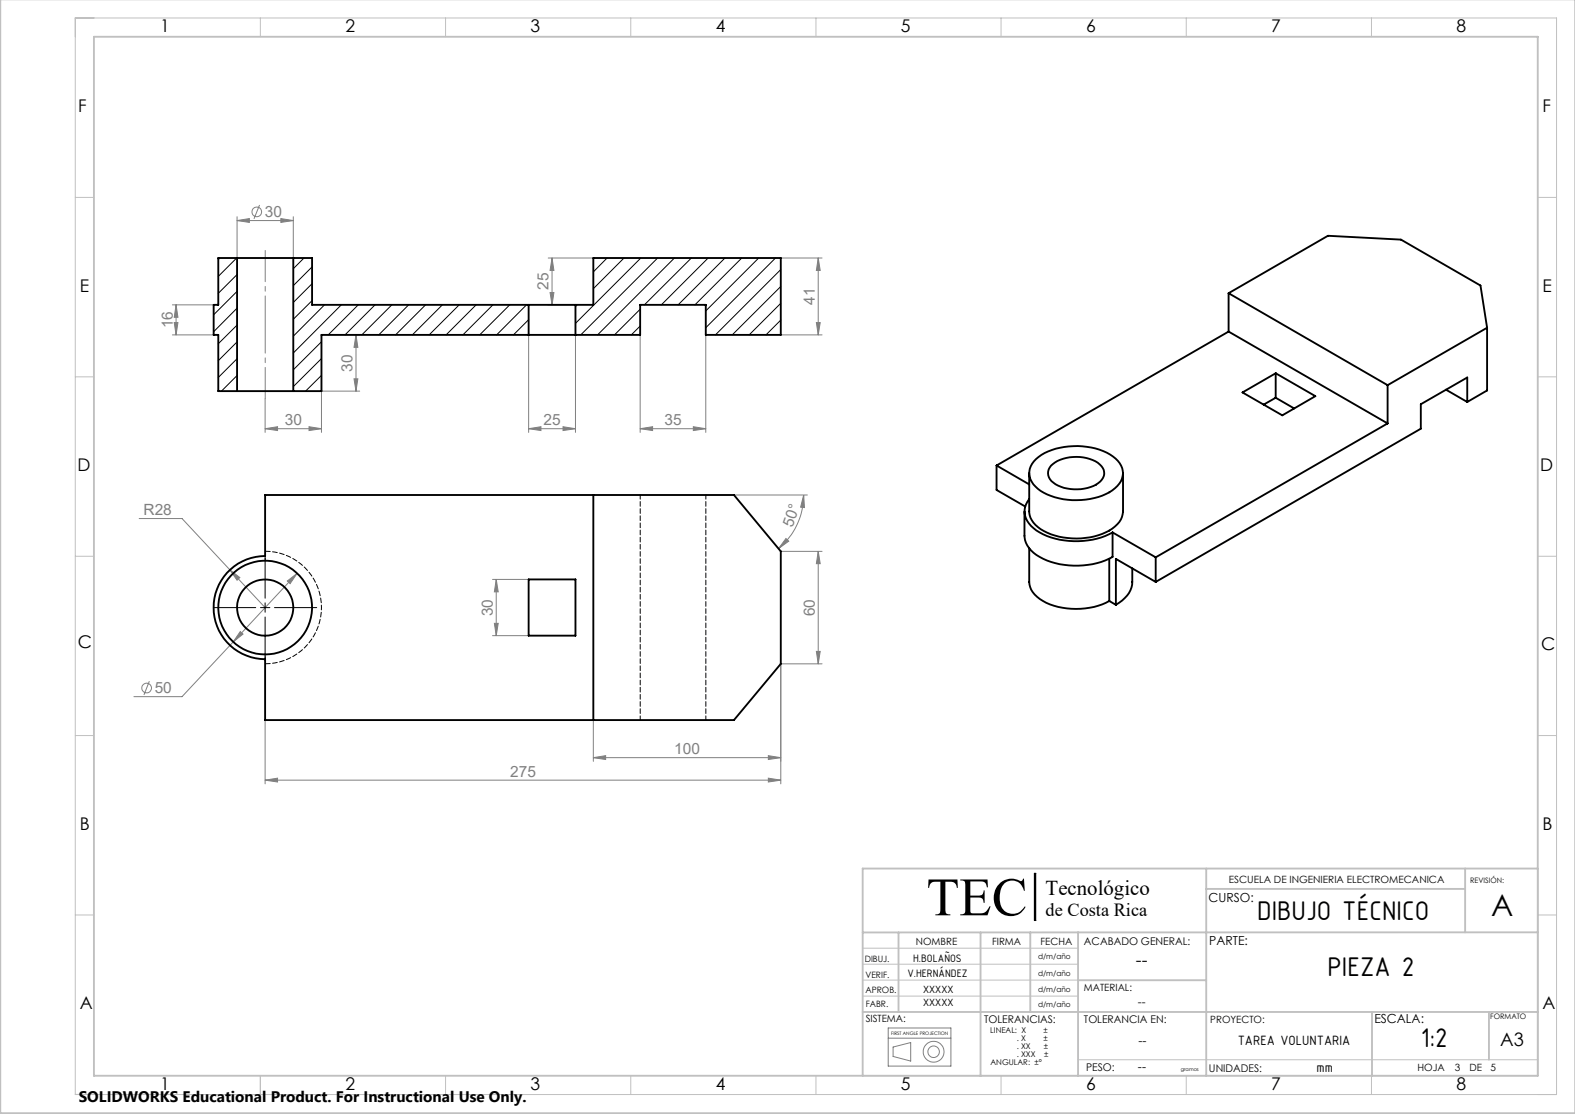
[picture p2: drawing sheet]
<svg xmlns="http://www.w3.org/2000/svg" width="420mm" height="297mm" viewBox="0 0 420 297" stroke-linecap="round" stroke-linejoin="round" font-family="sans-serif">
<g fill="none" stroke="#c0c0c0" stroke-width=".27">
<path d="M20.1 4.8h395v287h-395zM69.4 4.8v5M118.8 4.8v5M168.2 4.8v5M217.6 4.8v5M266.9 4.8v5M316.3 4.8v5M365.7 4.8v5M20.1 52.6h4.9M410.1 52.6h5M20.1 100.5h4.9M410.1 100.5h5"/>
<path d="M20.1 148.3h4.9M410.1 148.3h5M20.1 196.1h4.9M410.1 196.1h5M230 231.6h180.1v55.2h-180.1M20.1 243.9h4.9M230 257.1h57.5M230 252.8h57.5M410.1 243.9h5M230 261.3h57.5M230 265.6h57.5M69.4 286.8v5"/>
<path d="M118.8 286.8v5M168.2 286.8v5M217.6 286.8v5M266.9 286.8v5M287.5 282.5h122.6M316.3 286.8v5M365.7 286.8v5"/>
</g>
<g fill="none" stroke="#c0c0c0" stroke-width=".5">
<path d="M.1 -.1v296.9h419.9M25 9.8h385.1v277h-385.1zM321.6 237h69.1M321.7 231.6v55.2M390.7 231.6v17M410.1 231.6h-180.1v55.2M239.6 248.6v21.2M261.5 248.6v38.3M274.7 248.6v21.2M287.5 248.6v38.2M410.1 248.6h-180.1M230 269.8h180.1"/>
<path d="M287.5 261.3h34.2M365.9 269.8v17M397.1 269.8v12.7"/>
</g>
<path d="M275.8 232.8h.4v12.6h-.4z" fill="none" stroke="#00f" stroke-width=".27"/>
<path d="M276 232.8v12.6" fill="none" stroke="#000" stroke-width=".39"/>
<g fill="none" stroke="#808080" stroke-width=".27">
<path d="M63.2 58.8l3.3-.5v1zM63.2 57.8v11M63.2 58.8h15M69.2 54.6l-1.5 3.7M74.9 58.3l3.3 .5-3.3 .5zM78.2 57.8v11M146.2 68.8h12M146.7 78h1l-.5 3.3zM147.2 68.8l.5 3.3h-1zM147.2 68.8v12.5M208.2 68.8h11M218.2 68.8l.5 3.3h-1z"/>
<path d="M218.2 68.8v20.5M46 81.3h11M46 89.3h11M46.5 86h.9l-.4 3.3zM47 81.3l.4 3.3h-.9zM47 81.3v8M85.7 89.3h10.2M94.9 89.3l.5 3.3h-1zM94.9 89.3v15M141 89.3v26M146.2 81.3h7.3M153.5 89.3v26"/>
<path d="M170.7 89.3v26M188.2 89.3v26M208.2 89.3h11M217.7 86h1l-.5 3.3zM70.7 114.3l3.3-.5v1zM70.7 114.3h15M70.7 106.3v9M82.4 113.8l3.3 .5-3.3 .5zM94.4 101h1l-.5 3.3zM95.9 104.3h-10.2v11M141 114.3l3.3-.5v1zM141 114.3h12.5"/>
<path d="M150.1 113.8l3.4 .5-3.4 .5zM170.7 114.3l3.3-.5v1zM170.7 114.3h17.5M184.9 113.8l3.3 .5-3.3 .5zM37.1 138.3h11.4l22.2 23.7M195.7 132h19.6M214.3 132l.2 3.3-1-.1zM214.3 132a18.6 18.6 0 0 1-6.7 14.3M61.3 151.9l2.7 2.1-.8 .7zM76.6 154.9l2.6-2-1.8 2.7zM79.2 152.9l-17 18.2M131.3 154.5h9.7"/>
<path d="M132.3 154.5l.6 3.3h-1.1zM132.3 154.5v15M208.2 147h11M209.6 143.6l.7 .7-2.7 2zM218.2 147l.5 3.3h-1zM218.2 147v30M62.2 171.1l-13.7 14.6h-12.8M64.1 168.4l.7 .6-2.6 2.1zM131.3 169.5h9.7M131.8 166.2h1.1l-.6 3.3zM217.7 173.7h1l-.5 3.3zM219.2 177h-11v32"/>
<path d="M39.8 181.6l-1.4 3.7M70.7 192v17M158.2 192v11M70.7 208l3.3-.5v1zM70.7 208h137.5M158.2 202l3.3-.5v1zM158.2 202h50M204.9 207.5l3.3 .5-3.3 .5zM204.9 201.5l3.3 .5-3.3 .5zM236.9 276.8h16.7M236.9 274.1h16.7v10.1h-16.7zM238.2 279.1l4.7-1.1v4.9l-4.7-1.2z"/>
<circle cx="68.5" cy="56.5" r="1.3"/>
<circle cx="39.1" cy="183.4" r="1.29"/>
<circle cx="249" cy="280.4" r="1.53"/>
<circle cx="249" cy="280.4" r="2.78"/>
</g>
<path d="M70.7 106.3v-39.5" fill="none" stroke="#808080" stroke-width=".27" stroke-dasharray="15.2 1.3 1.3 1.3" stroke-dashoffset="6.9"/>
<path d="M70.7 148.2v11.3M57 162h11.2M69.5 162h2.5M70.7 160.7v2.5M70.7 164.5v11.3M73.2 162h11.3" fill="none" stroke="#000" stroke-width=".27"/>
<g fill="#808080">
<path d="M61.3 151.9l1.9 2.8 .8-.7zM76.6 154.9l.8 .7 1.8-2.7zM64.1 168.4l-1.9 2.7 2.6-2.1zM158.2 202l3.3-.5v1zM204.9 201.5l3.3 .5-3.3 .5zM63.2 58.8l3.3-.5v1zM74.9 58.3l3.3 .5-3.3 .5zM141 114.3l3.3-.5v1zM150.1 113.8l3.4 .5-3.4 .5zM70.7 114.3l3.3-.5v1zM82.4 113.8l3.3 .5-3.3 .5z"/>
<path d="M170.7 114.3l3.3-.5v1zM184.9 113.8l3.3 .5-3.3 .5z"/>
<path d="M70.7 208l3.3-.5v1zM204.9 207.5l3.3 .5-3.3 .5z"/>
<path d="M209.6 143.6l.7 .7-2.7 2zM214.3 132l.2 3.3-1-.1z"/>
<path d="M146.7 78h1l-.5 3.3zM147.2 68.8l.5 3.3h-1zM46.5 86h.9l-.4 3.3zM47 81.3l.4 3.3h-.9zM94.4 101h1l-.5 3.3zM94.9 89.3l.5 3.3h-1z"/>
<path d="M132.3 154.5l.6 3.3h-1.1zM131.8 166.2h1.1l-.6 3.3zM218.2 147l.5 3.3h-1zM217.7 173.7h1l-.5 3.3zM218.2 68.8l.5 3.3h-1zM217.7 86h1l-.5 3.3z"/>
</g>
<g fill="none" stroke="#000" stroke-width=".5">
<path d="M63.2 68.8h15M63.2 68.8h-5v12.5h-1.2v8h1.2v15h5M63.2 68.8v35.5M78.2 68.8h5v12.5h75v-12.5h50v20.5h-20v-8h-17.5v8h-85v15h-7.5M78.2 68.8v35.5M327.6 78.2l42.4 24.5M327.6 78.2v10.2M327.6 78.2l26.5-15.3 19.5 1 21.2 12.2 1.8 11.3M141 81.3v8M153.5 81.3v8M327.6 88.4l-61.9 35.7M327.6 88.4l42.4 24.5"/>
<path d="M340.2 99.5v6.5M396.6 87.4l-26.6 15.3M396.6 87.4v16.7l-5.3 3.1M63.2 104.3h15M331.3 104.6l8.9-5.1 10.6 6.1-8.9 5.1zM340.2 106l4.9 2.9M340.2 106l-3.2 1.9M370 112.9l-61.8 35.7M370 102.7v10.2M385.6 103.9l5.7 3.3M391.3 107.2v-6.6l-12.4 7.2v6.5l-70.7 40.8M70.7 132h125l12.5 15v30l-12.5 15h-125v-16.2a13.8 13.8 0 0 1-13.7-13.8 13.8 13.8 0 0 1 13.7-13.8z"/>
<path d="M158.2 132v60M265.7 124.1l8.8 5M265.7 124.1v6.5l7.7 4.4M273.2 136.3v6.6a7.4 7.4 0 0 0 5 6.1 21.6 21.6 0 0 0 18.5-.5v-6.5M274.5 126.1v10.2a6.7 6.7 0 0 0 4.8 5.7 19.2 19.2 0 0 0 17.3-1.1 5.6 5.6 0 0 0 2.9-4.6v-10.2M274.5 133a5.2 5.2 0 0 0 1.1 7.8 19.9 19.9 0 0 0 16.9 2.8l2.2-.7 2-.9M276.3 122.4a16.9 16.9 0 0 1 13.5-3.3 12.6 12.6 0 0 1 8.8 4.4 4.8 4.8 0 0 1-1.3 6.7 18.4 18.4 0 0 1-16 2.4 8.9 8.9 0 0 1-6.7-5.5 4.8 4.8 0 0 1 1.7-4.7zM280.3 124.1a10.8 10.8 0 0 1 13-.3 2.93 2.93 0 0 1-.4 5 11.1 11.1 0 0 1-12.5-.5 2.9 2.9 0 0 1-.1-4.2zM141 154.5h12.5v15h-12.5zM274.5 146.2v8.9a6.2 6.2 0 0 0 3.6 5.1 19.5 19.5 0 0 0 17.7 0M295.8 149v11.2M296.7 142l11.5 6.6"/>
<path d="M301.9 151.5a10.1 10.1 0 0 1-.5 5.9l-1.5 2.1-2.3 1.8M308.2 148.6v6.5M308.2 155.1l-10.6-6.1v12.3M295.8 160.2l1.8 1.1"/>
<circle cx="70.7" cy="162" r="7.5"/>
<circle cx="70.7" cy="162" r="12.5"/>
</g>
<path d="M170.7 132v60M188.2 132v60" fill="none" stroke="#000" stroke-width=".27" stroke-dasharray="1.3 .6" stroke-dashoffset=".2"/>
<path d="M70.7 147a15 15 0 0 1 15 15 15 15 0 0 1-15 15" fill="none" stroke="#000" stroke-width=".27" stroke-dasharray="1.3 .6" stroke-dashoffset="-.1"/>
<path d="M70.7 149.5v-1.3M70.7 175.7v-1.2" fill="none" stroke="#000" stroke-width=".27" stroke-dasharray="1.3 .6" stroke-dashoffset=".6"/>
<g fill="none" stroke="#000" stroke-width=".27">
<path d="M58.6 68.8l-.4 .4M63.1 68.8l-4.9 4.9M63.2 73.2l-5 5M63.2 77.7l-6.2 6.2M81.1 68.8l-2.9 2.8M83.2 71.2l-5 5M83.2 75.6l-5 5M161.9 68.8l-3.7 3.7M166.4 68.8l-8.2 8.2M170.9 68.8l-17.4 17.4M175.4 68.8l-20.5 20.5M179.8 68.8l-20.5 20.5"/>
<path d="M184.4 68.8l-12.6 12.5M188.8 68.8l-12.4 12.5M193.3 68.8l-12.5 12.5M197.8 68.8l-12.5 12.5M202.3 68.8l-14.1 14.1M206.8 68.8l-18.6 18.6M208.2 71.9l-17.4 17.4M208.2 76.4l-12.9 12.9M63.2 82.2l-6.2 6.2M63.2 86.7l-5 4.9M63.2 91.2l-5 5M63.2 95.6l-5 5"/>
<path d="M83.2 80.1l-5 5M85.7 91.1l-7.5 7.5M85.7 95.6l-7.5 7.5M86.5 81.3l-8.3 8.3M91 81.3l-12.8 12.8M95.5 81.3l-8 8M100 81.3l-8 8M104.5 81.3l-8 8M109 81.3l-8 8M113.5 81.3l-8 8M118 81.3l-8 8M122.4 81.3l-8 8"/>
<path d="M127 81.3l-8 8M131.4 81.3l-8 8M135.9 81.3l-8 8M140.4 81.3l-8 8M141 85.2l-4.1 4.1M153.9 81.3l-.4 .4M170.7 82.4l-6.8 6.9M170.7 86.9l-2.4 2.4M208.2 80.9l-8.4 8.4M208.2 85.3l-3.9 4M63.2 100.1l-4.1 4.2M85.7 100.1l-4.2 4.2"/>
</g>
<text font-size="14.4" x="247.1" y="244">TEC</text>
<text font-size="8" x="397.7" y="244.1">A</text>
<g font-size="7.8">
<text x="335.2" y="245.3">DIBUJO TÉCNICO</text>
<text x="354" y="260.3">PIEZA 2</text>
<text x="378.9" y="279.3">1:2</text>
</g>
<text font-size="5.6" x="278.8" y="238.7">Tecnológico</text>
<g font-size="4.9">
<text x="278.8" y="244.2">de Costa Rica</text>
<text x="400" y="279">A3</text>
</g>
<g font-size="4.7">
<text x="42.7" y="8.6">1</text>
<text x="92.1" y="8.6">2</text>
<text x="141.5" y="8.6">3</text>
<text x="190.9" y="8.6">4</text>
<text x="240.2" y="8.6">5</text>
<text x="289.6" y="8.6">6</text>
<text x="339" y="8.6">7</text>
<text x="388.4" y="8.6">8</text>
<text x="20.8" y="29.9">F</text>
<text x="411.3" y="29.9">F</text>
<text x="21.3" y="77.8">E</text>
<text x="411.3" y="77.8">E</text>
<text x="20.7" y="125.5">D</text>
<text x="410.7" y="125.6">D</text>
<text x="20.8" y="172.9">C</text>
<text x="410.9" y="173.4">C</text>
<text x="21.3" y="221.2">B</text>
<text x="411.3" y="221.2">B</text>
<text x="302.9" y="257.7">--</text>
<text x="21.3" y="269.1">A</text>
<text x="411.3" y="269.1">A</text>
<text x="42.7" y="290.6">1</text>
<text x="92.1" y="290.6">2</text>
<text x="141.5" y="290.6">3</text>
<text x="190.9" y="290.6">4</text>
<text x="240.2" y="290.6">5</text>
<text x="289.6" y="290.6">6</text>
<text x="339" y="290.6">7</text>
<text x="388.4" y="290.6">8</text>
</g>
<g font-size="4.1" fill="#808080">
<text x="70.6" y="57.8">30</text>
<text x="146.3" y="77.3" transform="rotate(-90 146.3 77.3)">25</text>
<text x="217.3" y="81.3" transform="rotate(-90 217.3 81.3)">41</text>
<text x="46.1" y="87.6" transform="rotate(-90 46.1 87.6)">16</text>
<text x="94" y="99.1" transform="rotate(-90 94 99.1)">30</text>
<text x="75.9" y="113.4">30</text>
<text x="144.9" y="113.4">25</text>
<text x="177.2" y="113.4">35</text>
<text x="38.3" y="137.3">R28</text>
<text x="211.3" y="140.8" transform="rotate(-70 211.3 140.8)">50°</text>
<text x="131.4" y="164.3" transform="rotate(-90 131.4 164.3)">30</text>
<text x="217.3" y="164.3" transform="rotate(-90 217.3 164.3)">60</text>
<text x="41.2" y="184.8">50</text>
<text x="179.8" y="201">100</text>
<text x="136" y="207">275</text>
</g>
<text font-size="4.1" x="21" y="293.7">SOLIDWORKS Educational Product. For Instructional Use Only.</text>
<g font-size="3.9">
<text x="330" y="278.5">TAREA VOLUNTARIA</text>
<text x="351.1" y="285.7">mm</text>
</g>
<g font-size="3.3">
<text x="322.3" y="240.4">CURSO:</text>
<text x="322.5" y="252">PARTE:</text>
<text x="366.5" y="272.7">ESCALA:</text>
<text x="303.6" y="278.7">--</text>
<text x="303.5" y="285.6">--</text>
</g>
<text font-size="3.2" x="303.4" y="268.3">--</text>
<g font-size="3.1">
<text x="243.5" y="256.4">H.BOLAÑOS</text>
<text x="242" y="260.5">V.HERNÁNDEZ</text>
</g>
<g font-size="2.8">
<text x="289.1" y="252">ACABADO GENERAL:</text>
<text x="262.4" y="272.6">TOLERANCIAS:</text>
<text x="289.1" y="272.8">TOLERANCIA EN:</text>
<text x="289.6" y="285.6">PESO:</text>
<text x="322.4" y="285.9">UNIDADES:</text>
</g>
<g font-size="2.7">
<text x="327.7" y="235.5">ESCUELA DE INGENIERIA ELECTROMECANICA</text>
<text x="244.2" y="252">NOMBRE</text>
<text x="264.6" y="252">FIRMA</text>
<text x="277.5" y="252">FECHA</text>
<text x="246.2" y="268.3">XXXXX</text>
<text x="246.2" y="264.9">XXXXX</text>
<text x="289.1" y="264.1">MATERIAL:</text>
<text x="230.8" y="272.6">SISTEMA:</text>
<text x="322.7" y="272.7">PROYECTO:</text>
<text x="378" y="285.6">HOJA</text>
<text x="387.9" y="285.6">3</text>
<text x="391.8" y="285.6">DE</text>
<text x="397.4" y="285.6">5</text>
</g>
<g font-size="2.3">
<text x="230.6" y="256.5">DIBUJ.</text>
<text x="230.8" y="260.7">VERIF.</text>
<text x="230.8" y="264.8">APROB.</text>
<text x="230.8" y="268.6">FABR.</text>
</g>
<g font-size="2.1">
<text x="264.1" y="275.3">LINEAL: X</text>
<text x="278.3" y="275.3">±</text>
<text x="271.1" y="281.7">. XXX</text>
<text x="271.2" y="279.6">. XX</text>
<text x="271.2" y="277.5">. X</text>
<text x="278.3" y="277.5">±</text>
<text x="278.4" y="279.6">±</text>
<text x="278.5" y="281.7">±</text>
<text x="264.1" y="283.8">ANGULAR: ±°</text>
</g>
<g font-size="2">
<text x="392.1" y="235.4">REVISIÓN:</text>
<text x="276.8" y="255.8">d/m/año</text>
<text x="276.8" y="260.2">d/m/año</text>
<text x="276.8" y="264.5">d/m/año</text>
<text x="276.8" y="268.6">d/m/año</text>
<text x="397.4" y="271.8">FORMATO</text>
</g>
<g font-size="1.3">
<text x="237.6" y="276">FIRST ANGLE PROJECTION</text>
<text x="314.9" y="285.6">gramos</text>
</g>
</svg>
